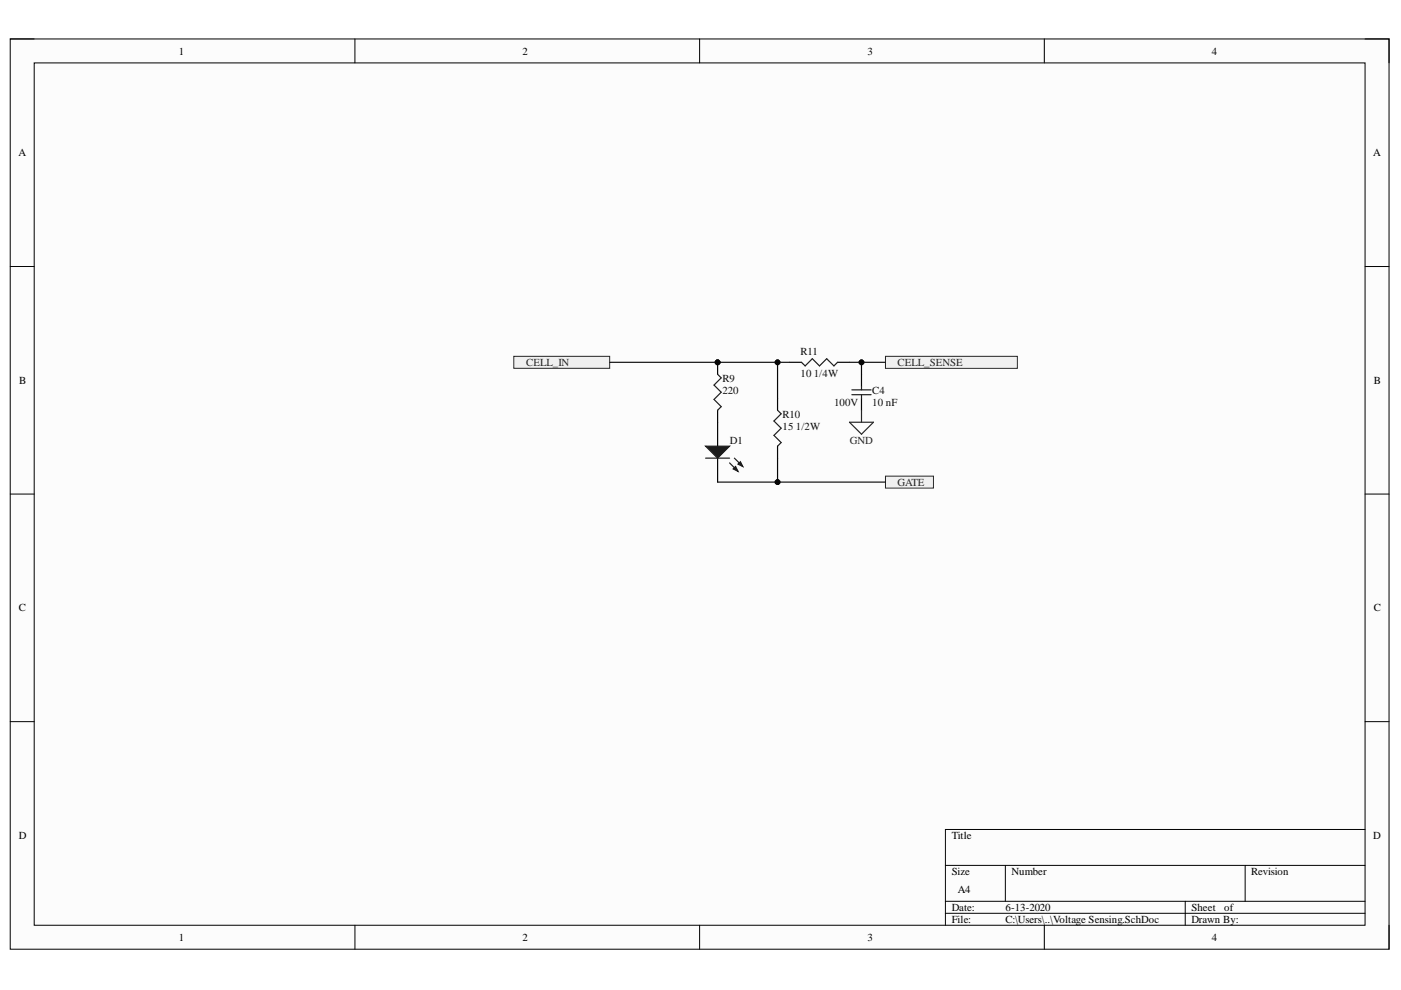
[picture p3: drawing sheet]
<svg xmlns="http://www.w3.org/2000/svg" width="297mm" height="210mm" viewBox="0 0 297 210" stroke-linecap="round" stroke-linejoin="round" font-family="sans-serif">
<path d="M2.2 8.3h292.3v193h-292.3z" fill-rule="evenodd" fill="#fcfcfc"/>
<path d="M2.2 8.3h292.3v193h-292.3z" fill="none" stroke="#000" stroke-width=".21"/>
<path d="M7.3 13.3h282.1v182.9h-282.1z" fill-rule="evenodd" fill="#fcfcfc"/>
<g fill="none" stroke="#000" stroke-width=".21">
<path d="M2.2 8.3h5.1M7.3 13.3h282.1v182.9h-282.1zM75.2 8.3v5M148.3 8.3v5M221.4 8.3v5M289.4 8.3h5.1v5M2.2 56.5h5.1M289.4 56.5h5.1M2.2 104.8h5.1M289.4 104.8h5.1M2.2 153h5.1M289.4 153h5.1"/>
<path d="M289.4 175.9h-89v20.3M75.3 196.2v5.1M148.3 196.2v5.1M200.4 183.5h89M200.4 191.1h89M200.4 193.6h89M213.2 183.5v7.6M221.4 196.2v5.1M251.3 191.1v5.1M264 183.5v7.6M294.5 196.2v5.1"/>
</g>
<path d="M167.4 76.8h2.5M177.6 76.8h2.5" fill="none" stroke="#000" stroke-width=".25"/>
<path d="M169.9 76.8l.8 .8 1.5-1.5 1.6 1.5 1.5-1.5 1.5 1.5 .8-.8" fill="none" stroke="#1c1c1c" stroke-width=".25"/>
<circle cx="152.1" cy="76.8" r=".51" fill="#0e0e0e"/>
<circle cx="152.1" cy="76.8" r=".51" fill="none" stroke="#0e0e0e" stroke-width=".21"/>
<path d="M152.1 76.8v2.6" fill="none" stroke="#000" stroke-width=".25"/>
<circle cx="152.1" cy="76.8" r=".51" fill="#0e0e0e"/>
<circle cx="152.1" cy="76.8" r=".51" fill="none" stroke="#0e0e0e" stroke-width=".21"/>
<path d="M152.1 87v7.6M152.1 97.1v5.1M164.9 84.4v2.6M164.9 94.6v2.5" fill="none" stroke="#000" stroke-width=".25"/>
<path d="M152.1 79.4l.8 .7-1.5 1.5 1.5 1.6-1.5 1.5 1.5 1.5-.8 .8M164.9 87l.7 .7-1.5 1.6 1.5 1.5-1.5 1.5 1.5 1.5-.7 .8" fill="none" stroke="#1c1c1c" stroke-width=".25"/>
<path d="M149.6 94.6h5.1l-2.6 2.5z" fill="#1c1c1c"/>
<path d="M149.6 94.6h5.1l-2.6 2.5zM154.7 98.2l1.8 1.7M155.7 97.1l1.8 1.8" fill="none" stroke="#1c1c1c" stroke-width=".25"/>
<path d="M155.4 99.4l.6-.5 .5 1z" fill="#1c1c1c"/>
<path d="M155.4 99.4l.6-.5 .5 1z" fill="none" stroke="#1c1c1c" stroke-width=".25"/>
<path d="M156.5 98.4l.5-.5 .5 1z" fill="#1c1c1c"/>
<path d="M149.6 97.1h5.1M156.5 98.4l.5-.5 .5 1z" fill="none" stroke="#1c1c1c" stroke-width=".25"/>
<path d="M187.7 75.6h28v2.5h-28z" fill-rule="evenodd" fill="#f0f0f0"/>
<path d="M187.7 75.6h28v2.5h-28z" fill="none" stroke="#262626" stroke-width=".21"/>
<path d="M187.7 101h10.2v2.5h-10.2z" fill-rule="evenodd" fill="#f0f0f0"/>
<path d="M187.7 101h10.2v2.5h-10.2z" fill="none" stroke="#262626" stroke-width=".21"/>
<path d="M108.9 75.6h20.4v2.5h-20.4z" fill-rule="evenodd" fill="#f0f0f0"/>
<path d="M108.9 75.6h20.4v2.5h-20.4z" fill="none" stroke="#262626" stroke-width=".21"/>
<path d="M182.7 79.4v2.5M182.7 84.4v2.6" fill="none" stroke="#000" stroke-width=".25"/>
<path d="M180.6 82.7h4.1M180.6 83.7h4.1M182.7 81.9v.8M182.7 83.7v.7" fill="none" stroke="#1c1c1c" stroke-width=".25"/>
<path d="M180.1 89.5h5.1l-2.5 2.6zM182.7 87v2.5" fill="none" stroke="#262626" stroke-width=".25"/>
<path d="M182.7 76.8v2.6" fill="none" stroke="#0e0e0e" stroke-width=".25"/>
<circle cx="182.7" cy="76.8" r=".51" fill="#0e0e0e"/>
<circle cx="182.7" cy="76.8" r=".51" fill="none" stroke="#0e0e0e" stroke-width=".21"/>
<path d="M129.3 76.8h38.1" fill="none" stroke="#0e0e0e" stroke-width=".25"/>
<circle cx="152.1" cy="76.8" r=".51" fill="#0e0e0e"/>
<circle cx="152.1" cy="76.8" r=".51" fill="none" stroke="#0e0e0e" stroke-width=".21"/>
<circle cx="164.9" cy="76.8" r=".51" fill="#0e0e0e"/>
<circle cx="164.9" cy="76.8" r=".51" fill="none" stroke="#0e0e0e" stroke-width=".21"/>
<path d="M164.9 97.1v5.1h-12.8" fill="none" stroke="#0e0e0e" stroke-width=".25"/>
<circle cx="164.9" cy="102.2" r=".51" fill="#0e0e0e"/>
<circle cx="164.9" cy="102.2" r=".51" fill="none" stroke="#0e0e0e" stroke-width=".21"/>
<path d="M164.9 102.2h22.8" fill="none" stroke="#0e0e0e" stroke-width=".25"/>
<circle cx="164.9" cy="102.2" r=".51" fill="#0e0e0e"/>
<circle cx="164.9" cy="102.2" r=".51" fill="none" stroke="#0e0e0e" stroke-width=".21"/>
<path d="M180.1 76.8h7.6" fill="none" stroke="#0e0e0e" stroke-width=".25"/>
<circle cx="182.7" cy="76.8" r=".51" fill="#0e0e0e"/>
<circle cx="182.7" cy="76.8" r=".51" fill="none" stroke="#0e0e0e" stroke-width=".21"/>
<path d="M164.9 76.8v7.6" fill="none" stroke="#0e0e0e" stroke-width=".25"/>
<circle cx="164.9" cy="76.8" r=".51" fill="#0e0e0e"/>
<circle cx="164.9" cy="76.8" r=".51" fill="none" stroke="#0e0e0e" stroke-width=".21"/>
<g font-size="2.3">
<text x="37.9" y="11.6">1</text>
<text x="110.8" y="11.6">2</text>
<text x="183.9" y="11.6">3</text>
<text x="256.9" y="11.6">4</text>
<text x="3.9" y="33.1">A</text>
<text x="291.2" y="33.1">A</text>
<text x="4.1" y="81.4">B</text>
<text x="291.2" y="81.4">B</text>
<text x="4" y="129.6">C</text>
<text x="291.2" y="129.6">C</text>
<text x="4" y="177.8">D</text>
<text x="201.8" y="177.8">Title</text>
<text x="291.2" y="177.8">D</text>
<text x="201.8" y="185.5">Size</text>
<text x="214.5" y="185.5">Number</text>
<text x="265.3" y="185.5">Revision</text>
<text x="203" y="189.3">A4</text>
<text x="201.8" y="193.1">Date:</text>
<text x="201.8" y="195.7">File:</text>
<text x="213.2" y="193.1">6-13-2020</text>
<text x="213.2" y="195.7">C:\Users\..\Voltage Sensing.SchDoc</text>
<text x="252.6" y="193.1">Sheet</text>
<text x="252.6" y="195.7">Drawn By:</text>
<text x="259.6" y="193.1">of</text>
<text x="37.9" y="199.5">1</text>
<text x="110.8" y="199.5">2</text>
<text x="183.9" y="199.5">3</text>
<text x="256.9" y="199.5">4</text>
</g>
<g font-size="2.3" fill="#262626">
<text x="111.5" y="77.5">CELL_IN</text>
<text x="190.3" y="77.5">CELL_SENSE</text>
<text x="180.2" y="94.1">GND</text>
<text x="190.3" y="103">GATE</text>
</g>
<g font-size="2.3" fill="#0e0e0e">
<text x="169.7" y="75.3">R11</text>
<text x="153.2" y="83.6">220</text>
<text x="153.2" y="81.1">R9</text>
<text x="169.7" y="79.8">10</text>
<text x="172.5" y="79.8">1/4W</text>
<text x="184.9" y="83.6">C4</text>
<text x="165.9" y="88.7">R10</text>
<text x="176.8" y="86.2">100V</text>
<text x="184.9" y="86.2">10 nF</text>
<text x="154.8" y="94.1">D1</text>
<text x="165.9" y="91.2">15</text>
<text x="168.7" y="91.2">1/2W</text>
</g>
</svg>
